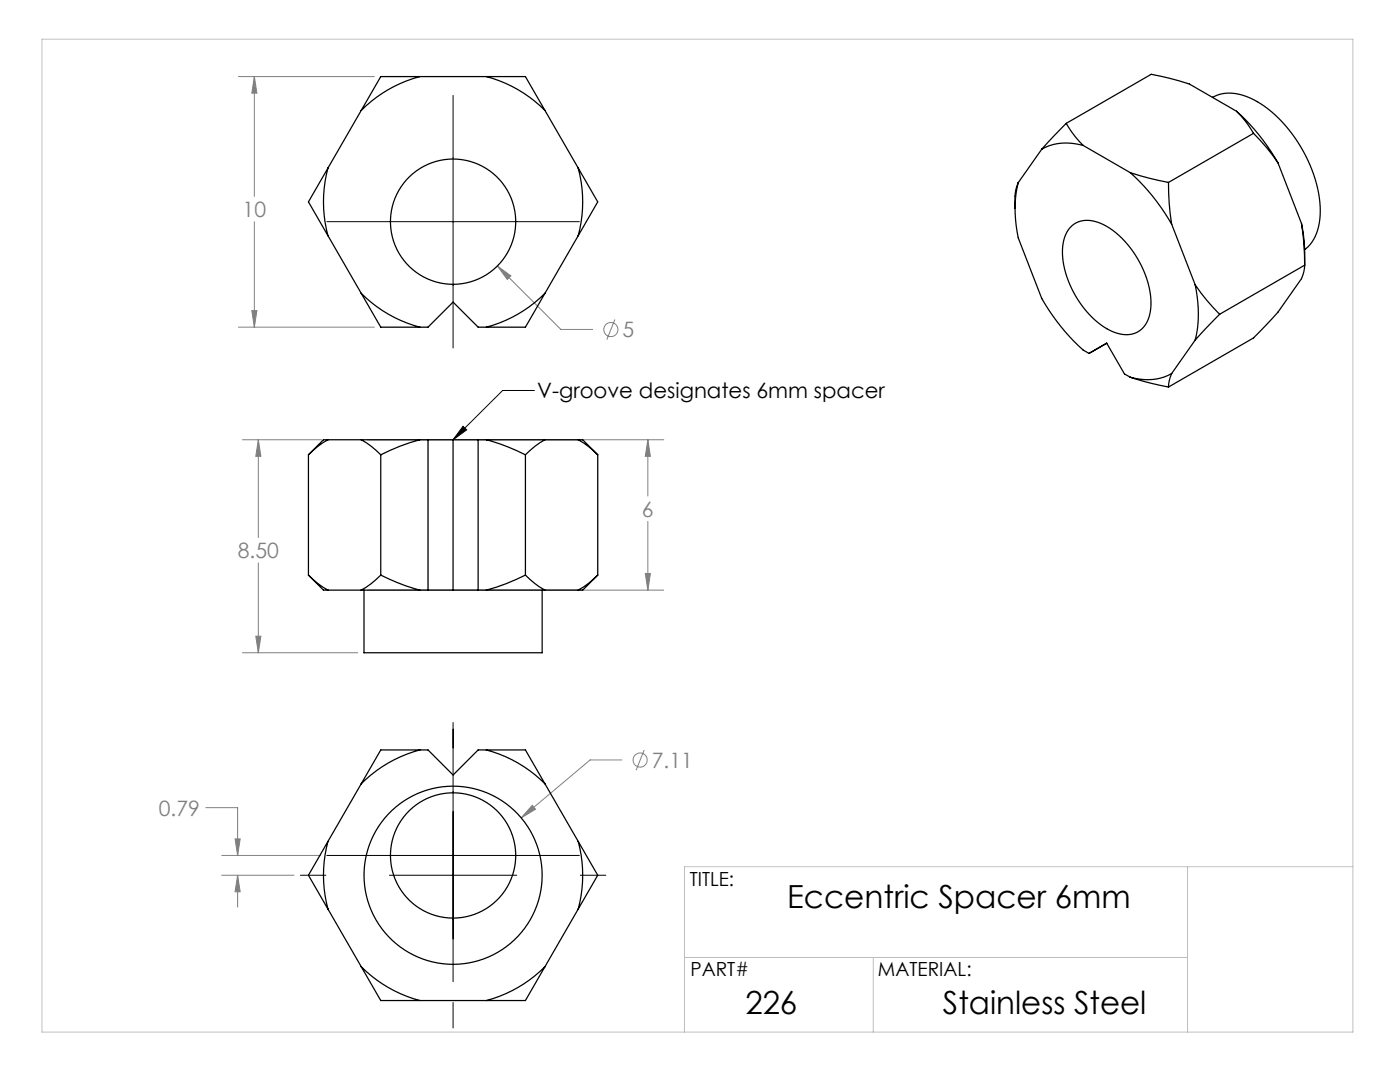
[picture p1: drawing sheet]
<svg xmlns="http://www.w3.org/2000/svg" width="279mm" height="216mm" viewBox="0 0 279 216" stroke-linecap="round" stroke-linejoin="round" font-family="sans-serif">
<g fill="none" stroke="#808080" stroke-width=".2">
<path d="M47.6 15.3h27.1M50.8 15.3l.5 3.3h-1zM50.8 15.3v23.9M50.8 44.2v21.1M99.3 53.1l2.7 1.9-.8 .8zM99.3 53.1l12.6 12.6h6.4M47.6 65.3h27.1M50.3 62h1l-.5 3.3zM122.7 63.7l-1.6 4.1M48.4 87.8h15.8M51.6 87.8l.5 3.3h-1.1zM51.6 87.8v19.5"/>
<path d="M73.4 87.8h59.1M129.3 87.8v11.2M129.3 87.8l.5 3.3h-1zM51.6 112.3v18M73.4 117.8h59.1M128.8 114.4h1l-.5 3.4zM129.3 104v13.8M48.4 130.3h23M51 126.9h1.1l-.5 3.4zM124.1 151.6h-6.3l-13.8 11.6M128.6 149.6l-1.7 4.1M41.1 161.2h6.3v9.5"/>
<path d="M44.2 174.6h14.5M44.2 170.7h19.8M46.9 167.4h1l-.5 3.3zM47.4 174.6l.5 3.3h-1zM47.4 174.6v6.4M106.2 160.7l.7 .8-2.9 1.7z"/>
<circle cx="121.9" cy="65.8" r="1.41"/>
<circle cx="127.8" cy="151.7" r="1.41"/>
</g>
<path d="M90.4 19v50.4M65.2 44.2h50.4M106.7 77.9h-6.4l-9.9 9.9M92.4 85.1l.7 .7-2.7 2zM90.4 144.2v51.7M59.9 174.6h5.1M65.2 170.7h50.4M77.7 174.6h25.4M115.8 174.6h5.1M90.4 200v5.1" fill="none" stroke="#000" stroke-width=".2"/>
<path d="M8.4 7.8h261.6v198.1h-261.6zM237 172.9v33M270 172.9h-133.4v33M136.6 191h100.4M174.3 191v14.9" fill="none" stroke="#c0c0c0" stroke-width=".2"/>
<path d="M92.4 85.1l.7 .7-2.7 2z" fill="#000"/>
<path d="M50.3 62h1l-.5 3.3zM50.8 15.3l.5 3.3h-1zM99.3 53.1l1.9 2.7 .8-.8zM51 126.9h1.1l-.5 3.4zM51.6 87.8l.5 3.3h-1.1zM128.8 114.4h1l-.5 3.4zM129.3 87.8l.5 3.3h-1zM47.4 174.6l.5 3.3h-1zM46.9 167.4h1l-.5 3.3zM106.2 160.7l-2.2 2.5 2.9-1.7z" fill="#808080"/>
<g fill="none" stroke="#000" stroke-width=".25">
<path d="M83.8 15.3a25.9 25.9 0 0 0-11.7 6.7M83.8 15.3h-7.8l-3.9 6.7M83.8 15.3h13.3M97.1 15.3a25.9 25.9 0 0 1 11.7 6.7M97.1 15.3h7.8l3.9 6.7M242 19.4a7.9 7.9 0 0 1 7.5 .1 25.7 25.7 0 0 1 11.9 13.4 20.2 20.2 0 0 1 1.6 13 7.4 7.4 0 0 1-2.6 3.9M65.5 33.5a25.9 25.9 0 0 0 0 13.5M65.5 33.5l-3.9 6.8 3.9 6.7M72.1 22l-6.6 11.5M108.8 22l6.6 11.5M115.4 33.5a25.9 25.9 0 0 1 0 13.5M115.4 33.5l3.9 6.8-3.9 6.7"/>
<path d="M203.2 36.4a24.2 24.2 0 0 0 0 11.1l4.7 12.1a41.4 41.4 0 0 0 8.3 10.3l1.1 .6 3.6-2 3.5 6.1 1.2 .7M203.2 36.4l-.3 .9a10.5 10.5 0 0 0-.3 4.3M207.9 29.8l-4.7 6.6M212.8 24.6l1.8 2.7 1.6 1.7M212.8 24.6l-4.9 5.2M216.2 29a10.6 10.6 0 0 0-8.3 .8M216.2 29l9.4 5.4M225.6 34.4a41.3 41.3 0 0 1 8.2 10.3M225.6 34.4l3.8 1.2 3.8 .8M233.2 36.4a50.3 50.3 0 0 0 .6 8.3M246.8 22.2l-9.4-5.4-3.9-1.1-3.7-.9-17 9.8M246.8 22.2l1.6 1.8 1.8 2.6"/>
<path d="M246.8 22.2a41.3 41.3 0 0 1 8.2 10.3M250.2 26.6a38.3 38.3 0 0 1 4.8 5.9M250.2 26.6l-17 9.8M255 32.5l4.7 12.1M65.5 47l6.6 11.5M72.1 58.5a25.9 25.9 0 0 0 11.7 6.8M72.1 58.5l3.9 6.8h7.8M108.8 58.5a25.9 25.9 0 0 1-11.7 6.8M108.8 58.5l-3.9 6.8h-7.8M115.4 47l-6.6 11.5M213.9 45.1a5.5 5.5 0 0 1 6.4-.3 19.1 19.1 0 0 1 9.4 16.7 5.2 5.2 0 0 1-4.1 5.2 9.3 9.3 0 0 1-7.2-2.9 19.2 19.2 0 0 1-6.3-14.6 6.3 6.3 0 0 1 1.8-4.1zM233.8 44.7l4.7 12.1"/>
<path d="M238.5 56.8a38.3 38.3 0 0 0 4.9 5.9M238.5 56.8a24.2 24.2 0 0 1 0 11.1M259.7 44.6l.1 .2a50.5 50.5 0 0 1 .6 8.1M259.7 44.6l.6 3.6 .1 4.7M260.4 52.9l-.2 1.2-.5 1.5-4.7 6.7-4.8 5.1-17 9.8M260.4 52.9l-17 9.8M83.8 65.3h1.6l5-5 5 5h1.7M225.6 75.3l4.2 1.2 3.4 .7M233.8 74.5a10.6 10.6 0 0 1-8.2 .8M233.8 74.5l-.5 1.5-.1 1.2M238.5 67.9l-4.7 6.6M243.4 62.7l-4.9 5.2"/>
<path d="M61.6 90.8v24M65.5 87.8a16.1 16.1 0 0 0-3.9 3M65.5 87.8h-.9l-3 3M65.5 87.8h6.6M72.1 87.8h.1a16.4 16.4 0 0 1 3.8 3M72.1 87.8h11.7M76 90.8v24M83.8 87.8a39.5 39.5 0 0 0-7.8 3M83.8 87.8h13.3M85.4 87.8v30M90.4 87.8v30M95.4 87.8v30"/>
<path d="M97.1 87.8l1 .2a41 41 0 0 1 6.8 2.8M97.1 87.8h11.7M104.9 90.8v24M108.8 87.8a16.1 16.1 0 0 0-3.9 3M108.8 87.8h6.6M115.4 87.8h.1a16.4 16.4 0 0 1 3.8 3M115.4 87.8h.9l3 3M119.3 90.8v24M61.6 114.8a16.3 16.3 0 0 0 3.9 3M61.6 114.8l3 3h.9M65.5 117.8h6.6M72.1 117.8h11.7"/>
<path d="M72.6 117.8v12.5h35.6v-12.5M76 114.8a40.1 40.1 0 0 0 7.8 3M76 114.8a16.2 16.2 0 0 1-3.9 3M83.8 117.8h13.3M97.1 117.8h11.7M104.9 114.8a39.5 39.5 0 0 1-7.8 3M104.9 114.8a16.3 16.3 0 0 0 3.9 3M108.8 117.8h6.6M119.3 114.8a16.2 16.2 0 0 1-3.9 3M119.3 114.8l-3 3h-.9M72.1 156.4l-6.6 11.5M83.8 149.6a25.9 25.9 0 0 0-11.7 6.8"/>
<path d="M83.8 149.6h-7.8l-3.9 6.8M83.8 149.6h1.6l5 5 5-5h1.7M97.1 149.6a25.9 25.9 0 0 1 11.7 6.8M97.1 149.6h7.8l3.9 6.8M108.8 156.4l6.6 11.5M65.5 167.9a25.9 25.9 0 0 0 0 13.5M65.5 167.9l-3.9 6.7 3.9 6.8M115.4 167.9a25.9 25.9 0 0 1 0 13.5M115.4 167.9l3.9 6.7-3.9 6.8M65.5 181.4l6.6 11.5M72.1 192.9a25.9 25.9 0 0 0 11.7 6.7M72.1 192.9l3.9 6.7h7.8"/>
<path d="M83.8 199.6h13.3M108.8 192.9a25.9 25.9 0 0 1-11.7 6.7M108.8 192.9l-3.9 6.7h-7.8M115.4 181.4l-6.6 11.5"/>
<circle cx="90.4" cy="44.2" r="12.5"/>
<circle cx="90.4" cy="170.7" r="12.5"/>
<circle cx="90.4" cy="174.6" r="17.8"/>
</g>
<g font-size="6.3">
<text x="157.1" y="181.3">Eccentric Spacer 6mm</text>
<text x="148.8" y="202.3">226</text>
<text x="188.2" y="202.3">Stainless Steel</text>
</g>
<g font-size="4.2" fill="#808080">
<text x="48.4" y="43.3">10</text>
<text x="124.2" y="67.3">5</text>
<text x="128.1" y="103.1">6</text>
<text x="47.4" y="111.4">8.50</text>
<text x="130.1" y="153.2">7.11</text>
<text x="31.7" y="162.8">0.79</text>
</g>
<text font-size="4.2" x="107.2" y="79.5">V-groove designates 6mm spacer</text>
<g font-size="3.9">
<text x="137.7" y="176.8">TITLE:</text>
<text x="137.8" y="194.8">PART#</text>
<text x="175.2" y="194.8">MATERIAL:</text>
</g>
</svg>
